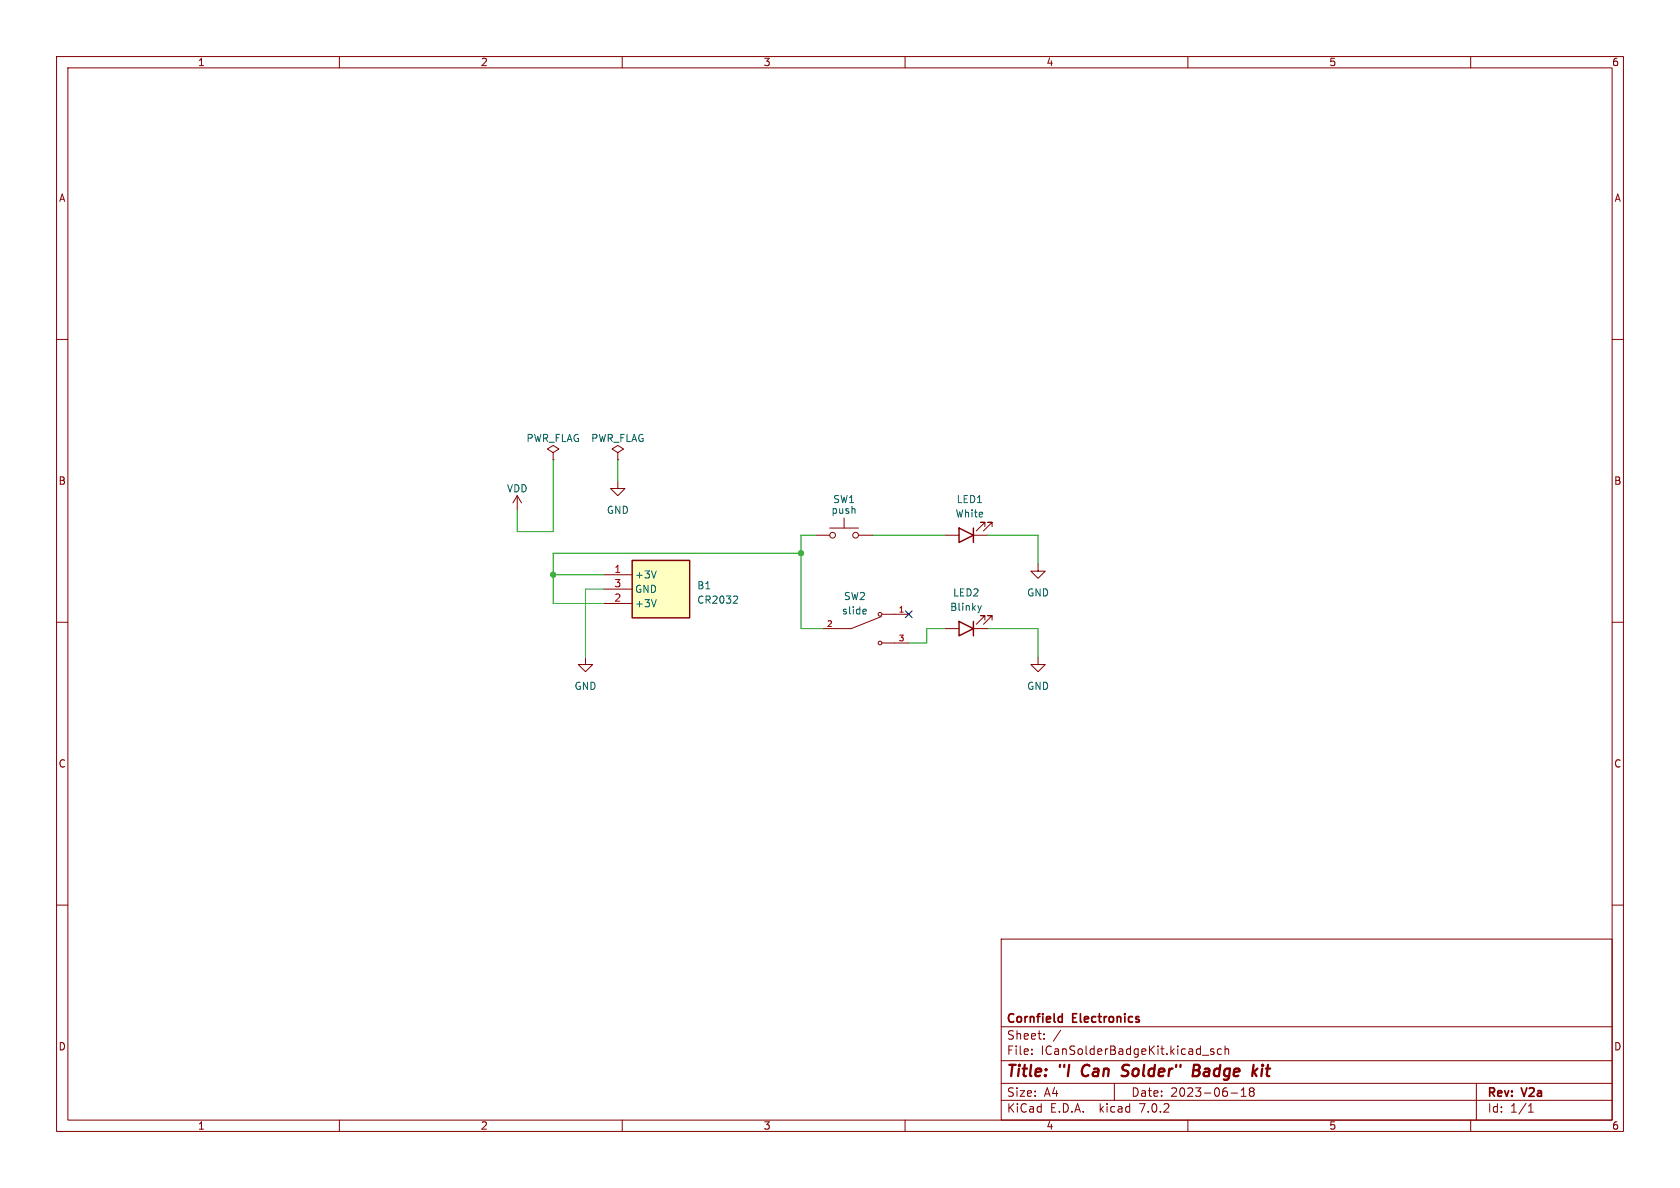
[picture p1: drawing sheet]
<svg xmlns="http://www.w3.org/2000/svg" width="297mm" height="210mm" viewBox="0 0 297 210" stroke-linecap="round" stroke-linejoin="round" font-family="sans-serif">
<g fill="none" stroke="#840000" stroke-width=".18">
<path d="M10 10h277v190h-277zM12 12h273v186h-273zM60 10v2M110 10v2M160 10v2M210 10v2M260 10v2M10 60h2M285 60h2M91.4 87.6l-.7 1.3M91.4 87.6v2.6M91.4 87.6l.8 1.3"/>
<path d="M97.8 80l1-.6-1-.7-1 .7 1 .6v1.3M97.8 81.3h.1M109.2 85.1v1.3h1.3l-1.3 1.2-1.3-1.2h1.3M109.2 80l1-.6-1-.7-1 .7 1 .6v1.3M109.2 81.3h.1M144.1 94.6h2.6M146.7 93.3h5.1M149.2 91.6v1.7M151.8 94.6h2.5M167 94.6h2.5M172.1 94.6h2.5M174.1 93.1v-.8h-.7h.7l-1.5 1.6"/>
<path d="M175.4 93.1v-.8h-.8h.8l-1.5 1.6M183.5 99.7v1.3h1.3l-1.3 1.2-1.3-1.2h1.3M10 110h2M103.5 116.2v1.3h1.3l-1.3 1.2-1.3-1.2h1.3M106.7 101.6h5.1M106.7 106.7h5.1M106.7 104.1h5.1M155.8 109l-5.3 2.1h-5.1M156 113.7h4.7M156 108.6h4.7M167 111.1h2.5M172.1 111.1h2.5"/>
<path d="M174.1 109.6v-.8h-.7h.7l-1.5 1.6M175.4 109.6v-.8h-.8h.8l-1.5 1.6M183.5 116.2v1.3h1.3l-1.3 1.2-1.3-1.2h1.3M285 110h2M10 160h2M285 160h2M177 166h108v32h-108zM60 198v2M110 198v2M160 198v2M177 194.5h108M177 191.5h108"/>
<path d="M177 187.5h108M177 181.5h108M182.4 186.3v.1M182.4 185.5v.1M184.6 183.6v.1M184.6 182.8v.1M197 191.5v3M210 198v2M212.6 186.5h1.1M214.6 185.5l-.4-.1-.2 .2 .1 .2 .5 .2v.3h-.6M215.9 185.5l-.4-.1-.3 .3v.4l.2 .2h.5M216.6 185.5l.2-.1 .3 .1 .1 .9"/>
<path d="M216.6 184.9v1.5M217.6 193.2h1.2M219.4 193.8h.9M219.4 192.7l.5-.4v1.5M221 192.4l-.1 .3 .2 .2M221.1 192.9l-.2 .3v.5l.2 .1h.3l.3-.3-.1-.4-.2-.2M221.1 192.9h.3M221.6 192.4l.1 .3-.3 .2M260 198v2M261 191.5v6.5M270.2 196.6h.9M270.2 195.5l.4-.4v1.5"/>
<circle cx="147.2" cy="94.6" r=".51"/>
<circle cx="151.3" cy="94.6" r=".51"/>
<circle cx="155.6" cy="108.6" r=".33"/>
<circle cx="155.6" cy="113.7" r=".33"/>
</g>
<path d="M191.4 188.7l-.1 .7v.4M198.3 190.1l.7 .1M199.4 188.2l-.7 .1a.46 .46 0 0 0-.3 .5 .46 .46 0 0 0 .4 .4l.3 .1M211 189.2h.6M211.6 189.2l.3 .1 .2 .3M212 188.4l-.2-.2h-.7l-.3 2h.8l.4-.3M212.1 188.8l-.5 .4M223.1 188.9l-.1 1.3M223.2 188.2l-.1 .1 .1 .1" fill="none" stroke="#840000" stroke-width=".4"/>
<path d="M187.6 179.7l.2 .1M187.8 179.2v1.5M187.8 180.6l-.2 .1" fill="none" stroke="#840000" stroke-width=".3"/>
<path d="M111.8 99.1h10.1v10.1h-10.1z" fill="#ffffc2" stroke="#ffffc2" stroke-width=".18"/>
<path d="M111.8 99.1h10.1v10.1h-10.1zM169.5 93.3l2.6 1.3-2.6 1.3zM172.1 93.3v2.6M169.5 109.9l2.6 1.2-2.6 1.3zM172.1 109.9v2.5" fill="none" stroke="#840000" stroke-width=".25"/>
<path d="M130.2 105.4l.2 .2-.1 .3-.7 .7h.8M153 107.7l.2 .3-.6 .1M153.1 108.5h-.1M173.5 107.1l-.3 .8" fill="none" stroke="#006464" stroke-width=".18"/>
<path d="M97.8 81.3v12.7h-6.4v-3.8M109.2 81.3v3.8M141.6 97.8h-43.8v8.9h8.9M144.1 94.6h-2.5v16.5h3.8M154.3 94.6h12.7M174.6 94.6h8.9v5.1M97.8 101.6h8.9M106.7 104.1h-3.2v12.1M167 111.1h-3.2v2.6h-3.1M174.6 111.1h8.9v5.1" fill="none" stroke="#009600" stroke-width=".18"/>
<path d="M160 108l1.3 1.2M161.3 108l-1.3 1.2" fill="none" stroke="#000084" stroke-width=".18"/>
<g fill="#009600" stroke="#009600" stroke-width=".18">
<circle cx="141.6" cy="97.8" r=".46"/>
<circle cx="97.8" cy="101.6" r=".46"/>
</g>
<g font-size="2.8" fill="#840000">
<text x="178" y="190.8">Title:</text>
<text x="187.4" y="190.8">&quot;I</text>
<text x="192" y="190.8">Can</text>
<text x="199.7" y="190.8">Solder&quot;</text>
<text x="212.8" y="190.8">Badge</text>
<text x="223.9" y="190.8">kit</text>
</g>
<g font-size="2.1" fill="#840000">
<text x="178" y="183.9">Sheet:</text>
<text x="178" y="181.1">Cornfield</text>
<text x="186.2" y="183.9">/</text>
<text x="189.7" y="181.1">Electronics</text>
<text x="178" y="186.6">File:</text>
<text x="184" y="186.6">ICanSolderBadgeKit.kicad_sch</text>
<text x="178" y="196.8">KiCad</text>
<text x="178" y="194">Size:</text>
<text x="184.6" y="194">A4</text>
<text x="185.7" y="196.8">E.D.A.</text>
<text x="194.4" y="196.8">kicad</text>
<text x="200" y="194">Date:</text>
<text x="201.5" y="196.8">7.0.2</text>
<text x="206.9" y="194">2023-06-18</text>
<text x="263" y="194.2">Rev:</text>
<text x="263" y="196.8">Id:</text>
<text x="267" y="196.8">1/1</text>
<text x="269.2" y="194.2">V2a</text>
</g>
<g font-size="1.8" fill="#840000">
<text x="35" y="11.8">1</text>
<text x="85" y="11.8">2</text>
<text x="135" y="11.8">3</text>
<text x="185" y="11.8">4</text>
<text x="235" y="11.8">5</text>
<text x="285" y="11.8">6</text>
<text x="10.4" y="35.8">A</text>
<text x="285.4" y="35.8">A</text>
<text x="10.3" y="85.8">B</text>
<text x="285.3" y="85.8">B</text>
<text x="10.3" y="135.8">C</text>
<text x="285.3" y="135.8">C</text>
<text x="10.3" y="185.8">D</text>
<text x="285.3" y="185.8">D</text>
<text x="35" y="199.8">1</text>
<text x="85" y="199.8">2</text>
<text x="135" y="199.8">3</text>
<text x="185" y="199.8">4</text>
<text x="235" y="199.8">5</text>
<text x="285" y="199.8">6</text>
</g>
<g font-size="1.8" fill="#006464">
<text x="93" y="78.3">PWR_FLAG</text>
<text x="104.4" y="78.3">PWR_FLAG</text>
<text x="89.6" y="87.2">VDD</text>
<text x="147.2" y="89.1">SW1</text>
<text x="169.1" y="89.1">LED1</text>
<text x="107.2" y="91">GND</text>
<text x="146.9" y="91">push</text>
<text x="168.9" y="91.6">White</text>
<text x="112.3" y="102.4">+3V</text>
<text x="112.3" y="107.5">+3V</text>
<text x="112.3" y="105">GND</text>
<text x="123.2" y="104.3">B1</text>
<text x="123.2" y="106.9">CR2032</text>
<text x="149.1" y="106.2">SW2</text>
<text x="168.4" y="105.6">LED2</text>
<text x="181.5" y="105.6">GND</text>
<text x="148.8" y="108.8">slide</text>
<text x="167.9" y="108.1">Blinky</text>
<text x="101.5" y="122.1">GND</text>
<text x="181.5" y="122.1">GND</text>
</g>
<g font-size="1.8" fill="#a90000">
<text x="108.6" y="101.3">1</text>
<text x="108.6" y="106.4">2</text>
<text x="108.6" y="103.9">3</text>
</g>
<g font-size="1.4" fill="#a90000">
<text x="146.1" y="110.9">2</text>
<text x="158.8" y="108.3">1</text>
<text x="158.8" y="113.4">3</text>
</g>
</svg>
